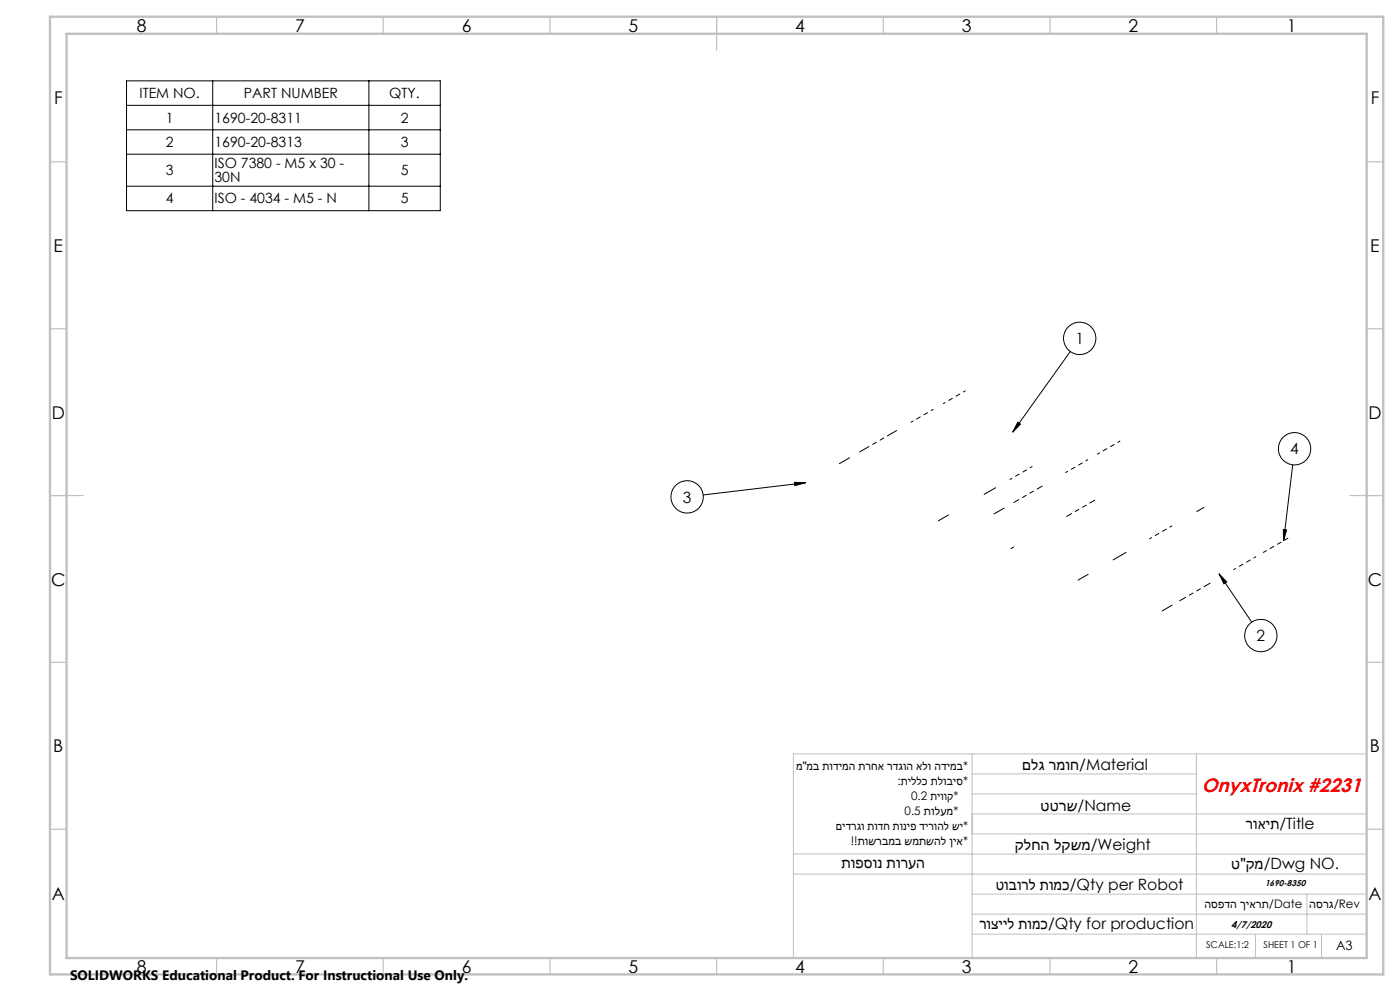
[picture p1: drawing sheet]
<svg xmlns="http://www.w3.org/2000/svg" width="420mm" height="297mm" viewBox="0 0 420 297" stroke-linecap="round" stroke-linejoin="round" font-family="sans-serif">
<g fill="none" stroke="#000" stroke-width=".3">
<path d="M38 24.2h94.1v38.9h-94.1zM38 31.6h94.1M38 38.9h94.1M63.8 24.2v38.9M110.7 24.2v38.9M38 46.2h94.1M38 55.8h94.1M321.1 105.3l-17.3 24.2M305.3 126.5l.8 .6-2.3 2.4zM387.8 139.3l-2.7 22.8M238.3 144.6l3.4 .1-3.3 .9zM241.7 144.7l-30.7 3.6"/>
<path d="M385 158.7l1 .1-.9 3.3zM365.7 172l2.3 2.4-.8 .6zM365.7 172l9.8 14.5"/>
<circle cx="323.9" cy="101.4" r="4.8"/>
<circle cx="388.4" cy="134.5" r="4.8"/>
<circle cx="206.1" cy="148.9" r="4.9"/>
<circle cx="378.3" cy="190.5" r="4.8"/>
</g>
<g fill="none" stroke="#c0c0c0" stroke-width=".3">
<path d="M291.6 226v61.1M291.6 231.9h67.3M291.6 237.9h67.3M358.9 226v61.1M410 226h-172v61.1M238 255.9h53.6M291.6 243.9h118.4M291.6 249.9h118.4M291.6 256h118.4M238 262h172M291.6 268h118.4M291.6 280h118.4"/>
<path d="M291.6 274h118.4M376.6 280v7.1M392.1 268v12M396.5 280v7.1"/>
</g>
<g fill="none" stroke="#c0c0c0" stroke-width=".35">
<path d="M65 5v5M115 5v5M165 5v5M215 5v10M265 5v5M315 5v5M365 5v5M15 48.5h5M410 48.5h5M15 98.5h5M410 98.5h5M15 148.5h10"/>
<path d="M405 148.5h10M15 198.5h5M410 198.5h5M15 248.5h5M410 248.5h5M65 287v5M115 287v5M165 287v5M215 287v5M265 287v5M315 287v5M365 287v5"/>
</g>
<path d="M15 5h400v287h-400zM20 10.1h390v277h-390z" fill="none" stroke="#c0c0c0" stroke-width=".7"/>
<path d="M305.3 126.5l.8 .6-2.3 2.4zM385 158.7l1 .1-.9 3.3zM365.7 172l2.3 2.4-.8 .6zM238.3 144.6l3.4 .1-3.3 .9z" fill="#000"/>
<path d="M269 129l-11.1 6.4" fill="none" stroke="#000" stroke-width=".3" stroke-dasharray="6.3 1.3 1.3 1.3 1.3 1.3" stroke-dashoffset="3.1"/>
<path d="M254.8 137.2l-3 1.7M284.5 154.3l-3 1.8M298.7 146.2l-3.5 2M301.3 152.3l-3.1 1.7M359 153.3l2.2-1.2M304.1 163.9l-.8 .5M326.4 172.1l-3 1.8M337.8 165.6l-3.9 2.2M351.6 181.4l-3 1.7" fill="none" stroke="#000" stroke-width=".3" stroke-dasharray="6.3 1.3 1.3 1.3 1.3 1.3"/>
<path d="M312.6 145.7l-8.4 4.9" fill="none" stroke="#000" stroke-width=".3" stroke-dasharray="6.3 1.3 1.3 1.3 1.3 1.3" stroke-dashoffset="4.6"/>
<path d="M363 174.8l-9.1 5.2" fill="none" stroke="#000" stroke-width=".3" stroke-dasharray="6.3 1.3 1.3 1.3 1.3 1.3" stroke-dashoffset="4.3"/>
<path d="M273.3 126.5l6.6-3.8M283 121l6.6-3.8M303 143.7l6.6-3.8M319.7 141.6l6.6-3.8M344.9 161.5l6.6-3.9M370.1 170.7l6.6-3.8" fill="none" stroke="#000" stroke-width=".3" stroke-dasharray="6.3 1.3 1.3 1.3 1.3 1.3" stroke-dashoffset="5.7"/>
<path d="M379 165.6l7.4-4.3" fill="none" stroke="#000" stroke-width=".3" stroke-dasharray="6.3 1.3 1.3 1.3 1.3 1.3" stroke-dashoffset="5.3"/>
<path d="M329.2 136.1l6.8-3.9" fill="none" stroke="#000" stroke-width=".3" stroke-dasharray="6.3 1.3 1.3 1.3 1.3 1.3" stroke-dashoffset="5.6"/>
<path d="M320 154.8l8.4-4.9" fill="none" stroke="#000" stroke-width=".3" stroke-dasharray="6.3 1.3 1.3 1.3 1.3 1.3" stroke-dashoffset="4.7"/>
<text font-size="5.8" fill="#f00" x="360.5" y="237.4">OnyxTronix #2231</text>
<g font-size="5.3">
<text x="41" y="9.5">8</text>
<text x="88.5" y="9.5">7</text>
<text x="138.5" y="9.5">6</text>
<text x="188.5" y="9.5">5</text>
<text x="238.5" y="9.5">4</text>
<text x="288.5" y="9.5">3</text>
<text x="338.5" y="9.5">2</text>
<text x="386" y="9.5">1</text>
<text x="16.2" y="31.2">F</text>
<text x="411.2" y="31.2">F</text>
<text x="16.1" y="75.5">E</text>
<text x="411.1" y="75.5">E</text>
<text x="15.5" y="125.5">D</text>
<text x="410.5" y="125.5">D</text>
<text x="15.4" y="175.5">C</text>
<text x="410.4" y="175.5">C</text>
<text x="16" y="225.5">B</text>
<text x="411" y="225.5">B</text>
<text x="15.5" y="269.7">A</text>
<text x="410.5" y="269.7">A</text>
<text x="41" y="291.5">8</text>
<text x="88.5" y="291.5">7</text>
<text x="138.5" y="291.5">6</text>
<text x="188.5" y="291.5">5</text>
<text x="238.5" y="291.5">4</text>
<text x="288.5" y="291.5">3</text>
<text x="338.5" y="291.5">2</text>
<text x="386" y="291.5">1</text>
</g>
<g font-size="4.7">
<text x="322.6" y="103.1">1</text>
<text x="387.1" y="136.2">4</text>
<text x="204.9" y="150.6">3</text>
<text x="377" y="192.2">2</text>
<text x="306.7" y="230.7">םלג רמוח/Material</text>
<text x="312.2" y="243">טטרש/Name</text>
<text x="373.8" y="248.3">רואית/Title</text>
<text x="304.5" y="254.7">קלחה לקשמ/Weight</text>
<text x="252.4" y="260.3">תופסונ תורעה</text>
<text x="369.4" y="260.6">ט&quot;קמ/Dwg NO.</text>
<text x="298.7" y="266.8">טובורל תומכ/Qty per Robot</text>
<text x="293.8" y="278.4">רוצייל תומכ/Qty for production</text>
</g>
<g font-size="4.2">
<text x="41.9" y="29.4">ITEM NO.</text>
<text x="73.1" y="29.4">PART NUMBER</text>
<text x="116.8" y="29.4">QTY.</text>
<text x="49.7" y="36.7">1</text>
<text x="64.3" y="36.7">1690-20-8311</text>
<text x="120.2" y="36.7">2</text>
<text x="49.7" y="44.1">2</text>
<text x="64.3" y="44.1">1690-20-8313</text>
<text x="120.2" y="44.1">3</text>
<text x="49.7" y="52.5">3</text>
<text x="64.3" y="50.5">ISO 7380 - M5 x 30 -</text>
<text x="120.2" y="52.5">5</text>
<text x="64.3" y="54.6">30N</text>
<text x="49.7" y="61">4</text>
<text x="64.3" y="61">ISO - 4034 - M5 - N</text>
<text x="120.2" y="61">5</text>
</g>
<text font-size="4.1" x="21" y="293.7">SOLIDWORKS Educational Product. For Instructional Use Only.</text>
<text font-size="3.9" x="400.8" y="284.6">A3</text>
<g font-size="3.5">
<text x="238.8" y="230.7">מ&quot;מב תודימה תרחא רדגוה אלו הדימב*</text>
<text x="269.2" y="235.2">:תיללכ תלוביס*</text>
<text x="273.3" y="239.8">0.2 תיווק*</text>
<text x="271.4" y="244.3">0.5 תולעמ*</text>
<text x="250.8" y="248.8">םידרגו תודח תוניפ דירוהל שי*</text>
<text x="255.2" y="253.3">!!תושרבמב שמתשהל ןיא*</text>
<text x="361.3" y="272">הספדה ךיארת/Date</text>
<text x="392.8" y="272">הסרג/Rev</text>
</g>
<text font-size="2.9" x="369.3" y="278.1">4/7/2020</text>
<g font-size="2.8">
<text x="361.8" y="284.1">SCALE:1:2</text>
<text x="379.1" y="284.1">SHEET 1 OF 1</text>
</g>
<text font-size="2.6" x="379.5" y="265.5">1690-8350</text>
</svg>
